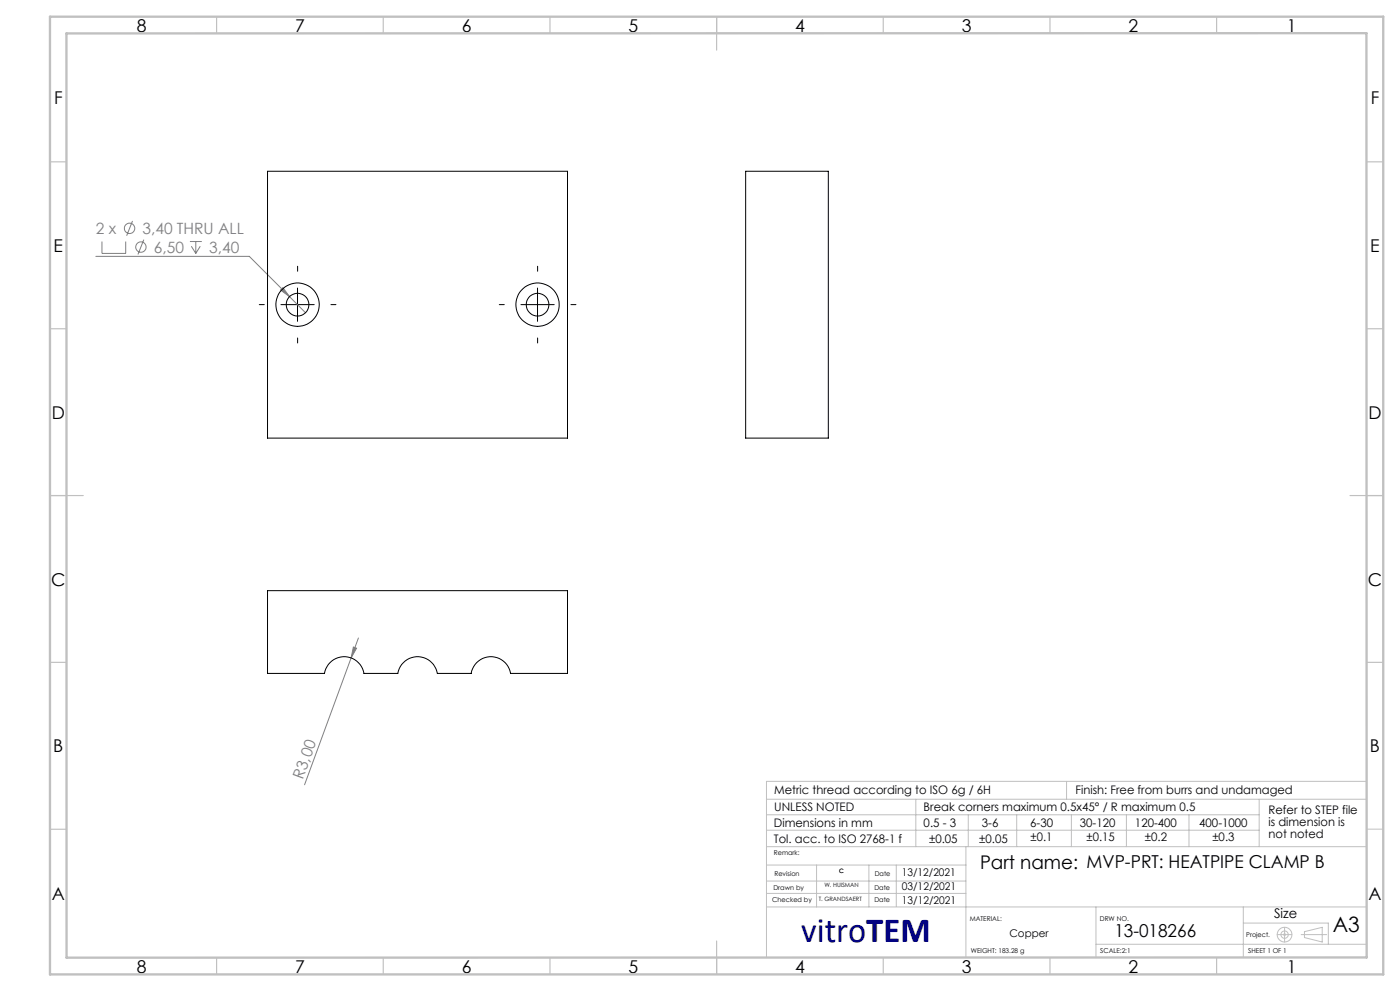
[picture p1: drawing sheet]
<svg xmlns="http://www.w3.org/2000/svg" width="420mm" height="297mm" viewBox="0 0 420 297" stroke-linecap="round" stroke-linejoin="round" font-family="sans-serif">
<g fill="none" stroke="#808080" stroke-width=".3">
<path d="M28.8 76.8h46l12.1 12.1M30.6 72.4v3.5h7.1v-3.5M39.8 66.2l-1.8 4.5M43.1 71.8l-1.7 4.5M57 72.4h3.5M57.4 73.8l1.3 2.1M58.7 72.4v3.5M60.1 73.8l-1.4 2.1M84.2 86.9l.7-.7 2 2.7zM86.9 88.9l4.8 4.8M106 193.9l1 .4-1.7 2.9zM107.5 191.2l-16.1 44"/>
<circle cx="38.9" cy="68.4" r="1.55"/>
<circle cx="42.3" cy="74" r="1.55"/>
</g>
<g fill="none" stroke="#c0c0c0" stroke-width=".3">
<path d="M229.9 239.5h180.1M274.7 239.5v14.2M320 234.2v5.3M377.8 239.5v14.2M410 234.2h-180.1v52.7M229.9 253.7h180.1M229.9 248.8h147.9M230 259.3h59.8M230 244.2h147.8M245 259.3v12.5M260.7 259.3v12.5M268.9 259.3v12.3"/>
<path d="M289.8 253.7v33.3M290.5 244.2v9.5M305 244.2v9.5M321.4 244.2v9.5M337.9 244.2v9.5M356.7 244.2v9.5M410 248.5h5M229.9 264.1h59.9M230 267.8h59.8M230 271.8h180M328.8 271.8v15.2M373 271.8v15.2"/>
<path d="M373 276.6h25.5v6.4M385.4 277.9v4.4M391.3 279.2l5.4-1.3v4.4l-5.4-1.3zM328.8 283h81.2M383.2 280.1h4.4M390.3 280.1h7.7"/>
<circle cx="385.4" cy="280.1" r=".26"/>
<circle cx="385.4" cy="280.1" r="1.11"/>
<circle cx="385.4" cy="280.1" r="2.21"/>
</g>
<path d="M79.3 91.3h-1.5M89.3 81.3v-1.5M99.3 91.3h1.5M151.3 91.3h-1.5M161.3 81.3v-1.5M171.3 91.3h1.5M89.3 101.3v1.5M161.3 101.3v1.5" fill="none" stroke="#000" stroke-width=".3" stroke-dasharray="15.2 1.3 1.3 1.3"/>
<path d="M84.3 91.3h10M89.3 86.3v10M156.3 91.3h10M161.3 86.3v10" fill="none" stroke="#000" stroke-width=".3"/>
<g fill="none" stroke="#c0c0c0" stroke-width=".35">
<path d="M65 5v5M115 5v5M165 5v5M215 5v10M265 5v5M315 5v5M365 5v5M15 48.5h5M410 48.5h5M15 98.5h5M410 98.5h5M15 148.5h10"/>
<path d="M405 148.5h10M15 198.5h5M410 198.5h5M15 248.5h5M65 287v5M115 287v5M165 287v5M215 282v10M265 287v5M315 287v5M365 287v5"/>
</g>
<path d="M15 5h400v287h-400zM19.9 10l390-.1 .1 277-390 .1z" fill="none" stroke="#c0c0c0" stroke-width=".7"/>
<g fill="#808080">
<path d="M84.2 86.9l.7-.7 2 2.7z"/>
<path d="M106 193.9l1 .4-1.7 2.9z"/>
</g>
<g fill="none" stroke="#000" stroke-width=".3">
<path d="M80.3 51.3h90v80h-90zM223.7 51.3h24.8v80h-24.8zM80.3 177h90v24.8h-17.1a6 6 0 0 0-5.9-5 6 6 0 0 0-5.9 5h-10.2a6 6 0 0 0-5.9-5 6 6 0 0 0-6 5h-10.1a6 6 0 0 0-5.9-5 6 6 0 0 0-6 5h-17z"/>
<circle cx="89.3" cy="91.3" r="6.5"/>
<circle cx="89.3" cy="91.3" r="3.4"/>
<circle cx="161.3" cy="91.3" r="6.5"/>
<circle cx="161.3" cy="91.3" r="3.4"/>
</g>
<text font-size="10.6" fill="#000080" x="240.4" y="282.2">vitroTEM</text>
<text font-size="6.3" x="399.8" y="279.4">A3</text>
<text font-size="5.6" x="294" y="260.3">Part name: MVP-PRT: HEATPIPE CLAMP B</text>
<g font-size="5.3">
<text x="41" y="9.5">8</text>
<text x="88.5" y="9.5">7</text>
<text x="138.5" y="9.5">6</text>
<text x="188.5" y="9.5">5</text>
<text x="238.5" y="9.5">4</text>
<text x="288.5" y="9.5">3</text>
<text x="338.5" y="9.5">2</text>
<text x="386" y="9.5">1</text>
<text x="16.2" y="31.2">F</text>
<text x="411.2" y="31.2">F</text>
<text x="16.1" y="75.5">E</text>
<text x="411.1" y="75.5">E</text>
<text x="15.5" y="125.5">D</text>
<text x="410.5" y="125.5">D</text>
<text x="15.4" y="175.5">C</text>
<text x="410.4" y="175.5">C</text>
<text x="16" y="225.5">B</text>
<text x="411" y="225.5">B</text>
<text x="15.5" y="269.7">A</text>
<text x="410.5" y="269.7">A</text>
<text x="334.3" y="280.7">13-018266</text>
<text x="41" y="291.5">8</text>
<text x="88.5" y="291.5">7</text>
<text x="138.5" y="291.5">6</text>
<text x="188.5" y="291.5">5</text>
<text x="238.5" y="291.5">4</text>
<text x="288.5" y="291.5">3</text>
<text x="338.5" y="291.5">2</text>
<text x="386" y="291.5">1</text>
</g>
<g font-size="4.7" fill="#808080">
<text x="28.8" y="70.1">2 x</text>
<text x="42.7" y="70.1">3,40 THRU ALL</text>
<text x="46.1" y="75.7">6,50</text>
<text x="62.8" y="75.7">3,40</text>
<text x="90.9" y="233.6" transform="rotate(-70 90.9 233.6)">R3,00</text>
</g>
<text font-size="4" x="382.2" y="275.3">Size</text>
<g font-size="3.5">
<text x="232.3" y="238">Metric thread according to ISO 6g / 6H</text>
<text x="322.7" y="238">Finish: Free from burrs and undamaged</text>
<text x="232.3" y="243.2">UNLESS NOTED</text>
<text x="277.1" y="243.2">Break corners maximum 0.5x45° / R maximum 0.5</text>
<text x="380.5" y="244.1">Refer to STEP file</text>
<text x="232.2" y="247.9">Dimensions in mm</text>
<text x="277.1" y="247.9">0.5 - 3</text>
<text x="294.6" y="247.9">3-6</text>
<text x="309.1" y="247.9">6-30</text>
<text x="324" y="247.9">30-120</text>
<text x="340.5" y="247.9">120-400</text>
<text x="359.8" y="247.9">400-1000</text>
<text x="380.5" y="247.6">is dimension is</text>
<text x="380.5" y="251.1">not noted</text>
<text x="232.2" y="252.8">Tol. acc. to ISO 2768-1 f</text>
<text x="278.7" y="252.8">±0.05</text>
<text x="293.8" y="252.8">±0.05</text>
<text x="309.2" y="252.2">±0.1</text>
<text x="326" y="252.2">±0.15</text>
<text x="343.5" y="252.2">±0.2</text>
<text x="363.7" y="252.2">±0.3</text>
</g>
<g font-size="3.2">
<text x="270.6" y="262.7">13/12/2021</text>
<text x="270.5" y="266.8">03/12/2021</text>
<text x="270.6" y="270.9">13/12/2021</text>
<text x="302.8" y="280.8">Copper</text>
</g>
<g font-size="2">
<text x="232.2" y="256.1">Remark:</text>
<text x="232.3" y="262.6">Revision</text>
<text x="262.4" y="262.6">Date</text>
<text x="232" y="266.8">Drawn by</text>
<text x="262.3" y="266.8">Date</text>
<text x="231.7" y="270.4">Checked by</text>
<text x="262.3" y="270.4">Date</text>
<text x="290.9" y="276.1">MATERIAL:</text>
<text x="330" y="276.1">DRW NO.</text>
<text x="373.9" y="280.8">Project.</text>
<text x="291.3" y="285.6">WEIGHT: 183.28 g</text>
<text x="330.1" y="285.6">SCALE:2:1</text>
<text x="374.5" y="285.6">SHEET 1 OF 1</text>
</g>
<g font-size="1.8">
<text x="251.8" y="261.6">C</text>
<text x="245.6" y="270">T. GRANDSAERT</text>
<text x="247.3" y="265.7">W. HUISMAN</text>
</g>
</svg>
